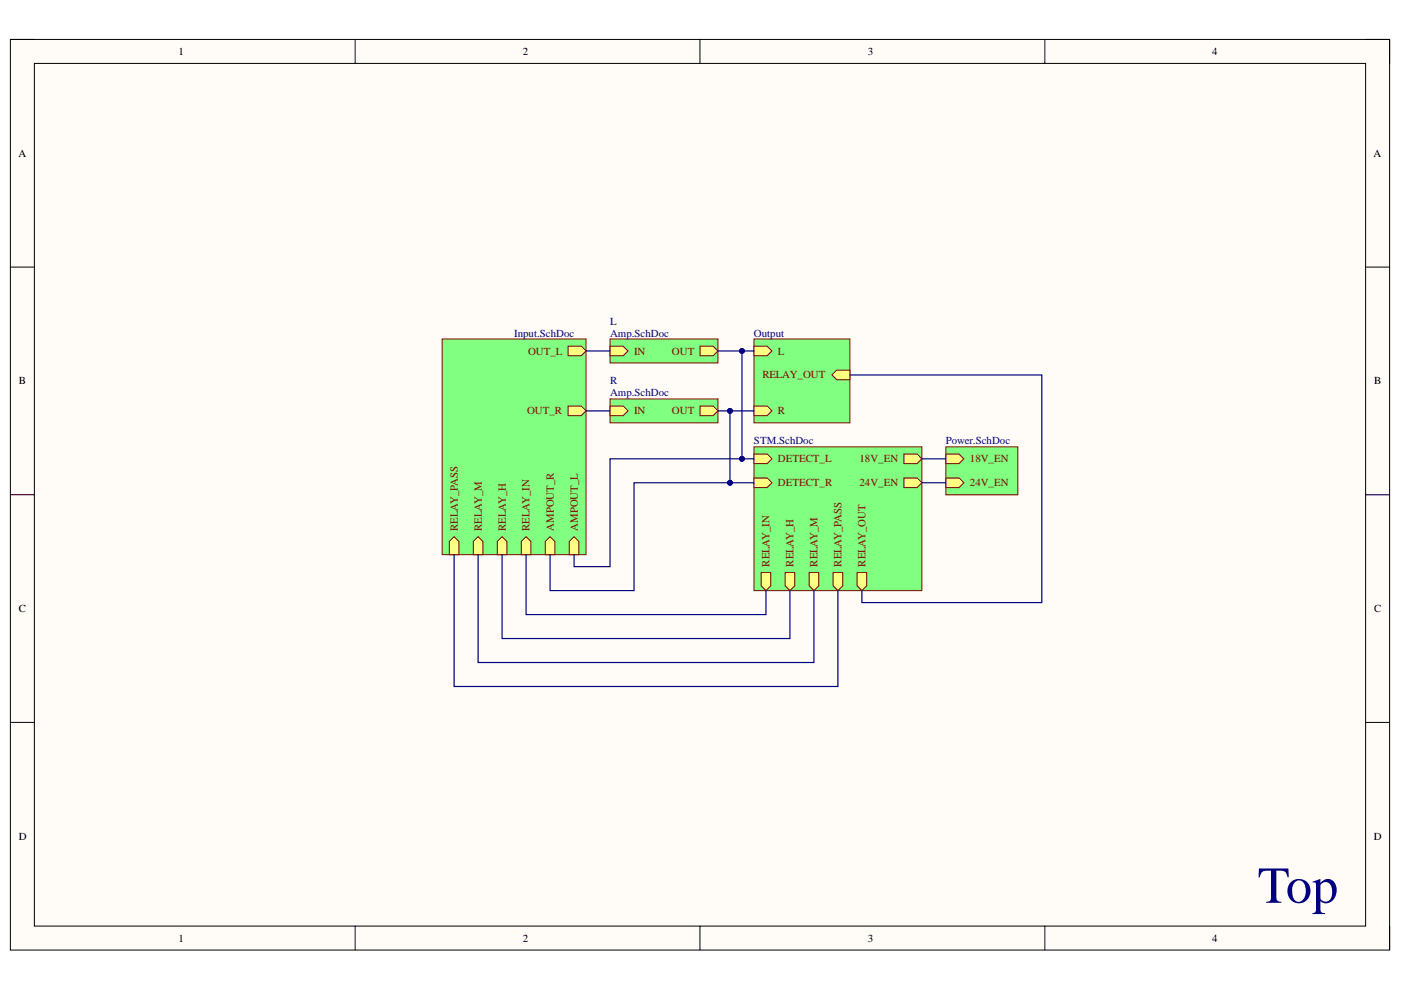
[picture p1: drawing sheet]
<svg xmlns="http://www.w3.org/2000/svg" width="297mm" height="210mm" viewBox="0 0 297 210" stroke-linecap="round" stroke-linejoin="round" font-family="sans-serif">
<path d="M2.2 8.4h292.4v193h-292.4z" fill-rule="evenodd" fill="#fffcf8"/>
<path d="M2.2 8.4h292.4v193h-292.4z" fill="none" stroke="#000" stroke-width=".21"/>
<path d="M7.3 13.4h282.2v183h-282.2z" fill-rule="evenodd" fill="#fffcf8"/>
<g fill="none" stroke="#000" stroke-width=".21">
<path d="M2.2 8.4h5.1M7.3 13.4h282.2v183h-282.2zM75.3 8.4v5M148.4 8.4v5M221.5 8.4v5M289.5 8.4h5.1v5M2.2 56.6h5.1M289.5 56.6h5.1M2.2 104.9h5.1M289.5 104.9h5.1M2.2 153.2h5.1M289.5 153.2h5.1"/>
<path d="M75.3 196.4v5M148.4 196.4v5M221.5 196.4v5M294.6 196.4v5"/>
</g>
<path d="M129.3 71.9h22.9v5.1h-22.9z" fill-rule="evenodd" fill="#80ff80"/>
<path d="M129.3 71.9h22.9v5.1h-22.9z" fill="none" stroke="#800000" stroke-width=".21"/>
<path d="M129.3 73.4h2.8l1.1 1-1.1 1h-2.8z" fill-rule="evenodd" fill="#ffff80"/>
<path d="M129.3 73.4h2.8l1.1 1-1.1 1h-2.8z" fill="none" stroke="#800000" stroke-width=".21"/>
<path d="M148.4 73.4h2.8l1 1-1 1h-2.8z" fill-rule="evenodd" fill="#ffff80"/>
<path d="M148.4 73.4h2.8l1 1-1 1h-2.8z" fill="none" stroke="#800000" stroke-width=".21"/>
<path d="M129.3 84.6h22.9v5.1h-22.9z" fill-rule="evenodd" fill="#80ff80"/>
<path d="M129.3 84.6h22.9v5.1h-22.9z" fill="none" stroke="#800000" stroke-width=".21"/>
<path d="M129.3 86.1h2.8l1.1 1-1.1 1h-2.8z" fill-rule="evenodd" fill="#ffff80"/>
<path d="M129.3 86.1h2.8l1.1 1-1.1 1h-2.8z" fill="none" stroke="#800000" stroke-width=".21"/>
<path d="M148.4 86.1h2.8l1 1-1 1h-2.8z" fill-rule="evenodd" fill="#ffff80"/>
<path d="M148.4 86.1h2.8l1 1-1 1h-2.8z" fill="none" stroke="#800000" stroke-width=".21"/>
<path d="M200.5 94.7h15.3v10.2h-15.3z" fill-rule="evenodd" fill="#80ff80"/>
<path d="M200.5 94.7h15.3v10.2h-15.3z" fill="none" stroke="#800000" stroke-width=".21"/>
<path d="M200.5 96.3h2.8l1 1-1 1h-2.8z" fill-rule="evenodd" fill="#ffff80"/>
<path d="M200.5 96.3h2.8l1 1-1 1h-2.8z" fill="none" stroke="#800000" stroke-width=".21"/>
<path d="M200.5 101.3h2.8l1 1.1-1 1h-2.8z" fill-rule="evenodd" fill="#ffff80"/>
<path d="M200.5 101.3h2.8l1 1.1-1 1h-2.8z" fill="none" stroke="#800000" stroke-width=".21"/>
<path d="M159.9 94.7h35.6v30.5h-35.6z" fill-rule="evenodd" fill="#80ff80"/>
<path d="M159.9 94.7h35.6v30.5h-35.6z" fill="none" stroke="#800000" stroke-width=".21"/>
<path d="M159.9 96.3h2.8l1 1-1 1h-2.8z" fill-rule="evenodd" fill="#ffff80"/>
<path d="M159.9 96.3h2.8l1 1-1 1h-2.8z" fill="none" stroke="#800000" stroke-width=".21"/>
<path d="M159.9 101.3h2.8l1 1.1-1 1h-2.8z" fill-rule="evenodd" fill="#ffff80"/>
<path d="M159.9 101.3h2.8l1 1.1-1 1h-2.8z" fill="none" stroke="#800000" stroke-width=".21"/>
<path d="M191.6 96.3h2.8l1.1 1-1.1 1h-2.8z" fill-rule="evenodd" fill="#ffff80"/>
<path d="M191.6 96.3h2.8l1.1 1-1.1 1h-2.8z" fill="none" stroke="#800000" stroke-width=".21"/>
<path d="M191.6 101.3h2.8l1.1 1.1-1.1 1h-2.8z" fill-rule="evenodd" fill="#ffff80"/>
<path d="M191.6 101.3h2.8l1.1 1.1-1.1 1h-2.8z" fill="none" stroke="#800000" stroke-width=".21"/>
<path d="M161.4 121.4h2v2.8l-1 1-1-1z" fill-rule="evenodd" fill="#ffff80"/>
<path d="M161.4 121.4h2v2.8l-1 1-1-1z" fill="none" stroke="#800000" stroke-width=".21"/>
<path d="M166.5 121.4h2v2.8l-1 1-1-1z" fill-rule="evenodd" fill="#ffff80"/>
<path d="M166.5 121.4h2v2.8l-1 1-1-1z" fill="none" stroke="#800000" stroke-width=".21"/>
<path d="M171.6 121.4h2v2.8l-1 1-1-1z" fill-rule="evenodd" fill="#ffff80"/>
<path d="M171.6 121.4h2v2.8l-1 1-1-1z" fill="none" stroke="#800000" stroke-width=".21"/>
<path d="M176.6 121.4h2.1v2.8l-1 1-1.1-1z" fill-rule="evenodd" fill="#ffff80"/>
<path d="M176.6 121.4h2.1v2.8l-1 1-1.1-1z" fill="none" stroke="#800000" stroke-width=".21"/>
<path d="M181.7 121.4h2.1v2.8l-1.1 1-1-1z" fill-rule="evenodd" fill="#ffff80"/>
<path d="M181.7 121.4h2.1v2.8l-1.1 1-1-1z" fill="none" stroke="#800000" stroke-width=".21"/>
<path d="M93.7 71.9h30.6v45.7h-30.6z" fill-rule="evenodd" fill="#80ff80"/>
<path d="M93.7 71.9h30.6v45.7h-30.6z" fill="none" stroke="#800000" stroke-width=".21"/>
<path d="M120.4 73.4h2.8l1.1 1-1.1 1h-2.8z" fill-rule="evenodd" fill="#ffff80"/>
<path d="M120.4 73.4h2.8l1.1 1-1.1 1h-2.8z" fill="none" stroke="#800000" stroke-width=".21"/>
<path d="M120.4 86.1h2.8l1.1 1-1.1 1h-2.8z" fill-rule="evenodd" fill="#ffff80"/>
<path d="M120.4 86.1h2.8l1.1 1-1.1 1h-2.8z" fill="none" stroke="#800000" stroke-width=".21"/>
<path d="M110.5 114.8l1-1 1.1 1v2.8h-2.1z" fill-rule="evenodd" fill="#ffff80"/>
<path d="M110.5 114.8l1-1 1.1 1v2.8h-2.1z" fill="none" stroke="#800000" stroke-width=".21"/>
<path d="M105.4 114.8l1.1-1 1 1v2.8h-2.1z" fill-rule="evenodd" fill="#ffff80"/>
<path d="M105.4 114.8l1.1-1 1 1v2.8h-2.1z" fill="none" stroke="#800000" stroke-width=".21"/>
<path d="M100.4 114.8l1-1 1 1v2.8h-2z" fill-rule="evenodd" fill="#ffff80"/>
<path d="M100.4 114.8l1-1 1 1v2.8h-2z" fill="none" stroke="#800000" stroke-width=".21"/>
<path d="M120.7 114.8l1-1 1 1v2.8h-2z" fill-rule="evenodd" fill="#ffff80"/>
<path d="M120.7 114.8l1-1 1 1v2.8h-2z" fill="none" stroke="#800000" stroke-width=".21"/>
<path d="M115.6 114.8l1-1 1 1v2.8h-2z" fill-rule="evenodd" fill="#ffff80"/>
<path d="M115.6 114.8l1-1 1 1v2.8h-2z" fill="none" stroke="#800000" stroke-width=".21"/>
<path d="M95.3 114.8l1-1 1 1v2.8h-2z" fill-rule="evenodd" fill="#ffff80"/>
<path d="M95.3 114.8l1-1 1 1v2.8h-2z" fill="none" stroke="#800000" stroke-width=".21"/>
<path d="M159.9 71.9h20.3v17.8h-20.3z" fill-rule="evenodd" fill="#80ff80"/>
<path d="M159.9 71.9h20.3v17.8h-20.3z" fill="none" stroke="#800000" stroke-width=".21"/>
<path d="M159.9 73.4h2.8l1 1-1 1h-2.8z" fill-rule="evenodd" fill="#ffff80"/>
<path d="M159.9 73.4h2.8l1 1-1 1h-2.8z" fill="none" stroke="#800000" stroke-width=".21"/>
<path d="M159.9 86.1h2.8l1 1-1 1h-2.8z" fill-rule="evenodd" fill="#ffff80"/>
<path d="M159.9 86.1h2.8l1 1-1 1h-2.8z" fill="none" stroke="#800000" stroke-width=".21"/>
<path d="M176.4 79.5l1-1h2.8v2h-2.8z" fill-rule="evenodd" fill="#ffff80"/>
<path d="M176.4 79.5l1-1h2.8v2h-2.8z" fill="none" stroke="#800000" stroke-width=".21"/>
<path d="M152.2 74.4h7.7M195.5 97.3h5M195.5 102.4h5" fill="none" stroke="#000080" stroke-width=".25"/>
<circle cx="157.3" cy="74.4" r=".51" fill="#000080"/>
<circle cx="157.3" cy="74.4" r=".51" fill="none" stroke="#000080" stroke-width=".21"/>
<path d="M152.2 87.1h7.7" fill="none" stroke="#000080" stroke-width=".25"/>
<circle cx="154.8" cy="87.1" r=".51" fill="#000080"/>
<circle cx="154.8" cy="87.1" r=".51" fill="none" stroke="#000080" stroke-width=".21"/>
<path d="M124.3 74.4h5M157.3 74.4v22.9h2.6M124.3 87.1h5" fill="none" stroke="#000080" stroke-width=".25"/>
<circle cx="157.3" cy="97.3" r=".51" fill="#000080"/>
<circle cx="157.3" cy="97.3" r=".51" fill="none" stroke="#000080" stroke-width=".21"/>
<circle cx="157.3" cy="74.4" r=".51" fill="#000080"/>
<circle cx="157.3" cy="74.4" r=".51" fill="none" stroke="#000080" stroke-width=".21"/>
<path d="M154.8 87.1v15.3h5.1" fill="none" stroke="#000080" stroke-width=".25"/>
<circle cx="154.8" cy="102.4" r=".51" fill="#000080"/>
<circle cx="154.8" cy="102.4" r=".51" fill="none" stroke="#000080" stroke-width=".21"/>
<circle cx="154.8" cy="87.1" r=".51" fill="#000080"/>
<circle cx="154.8" cy="87.1" r=".51" fill="none" stroke="#000080" stroke-width=".21"/>
<path d="M157.3 97.3h-28v22.8h-7.6v-2.5" fill="none" stroke="#000080" stroke-width=".25"/>
<circle cx="157.3" cy="97.3" r=".51" fill="#000080"/>
<circle cx="157.3" cy="97.3" r=".51" fill="none" stroke="#000080" stroke-width=".21"/>
<path d="M154.8 102.4h-20.4v22.8h-17.8v-7.6" fill="none" stroke="#000080" stroke-width=".25"/>
<circle cx="154.8" cy="102.4" r=".51" fill="#000080"/>
<circle cx="154.8" cy="102.4" r=".51" fill="none" stroke="#000080" stroke-width=".21"/>
<path d="M180.2 79.5h40.7v48.3h-38.2v-2.6M96.3 117.6v28h81.4v-20.4M101.4 117.6v22.9h71.2v-15.3M106.5 117.6v17.8h61v-10.2M111.5 117.6v12.7h50.9v-5.1" fill="none" stroke="#000080" stroke-width=".25"/>
<text font-size="11" fill="#000080" x="266.7" y="191.4">Top</text>
<g font-size="2.3">
<text x="37.9" y="11.7">1</text>
<text x="110.8" y="11.7">2</text>
<text x="184" y="11.7">3</text>
<text x="257" y="11.7">4</text>
<text x="3.9" y="33.2">A</text>
<text x="291.2" y="33.2">A</text>
<text x="4" y="81.5">B</text>
<text x="291.4" y="81.5">B</text>
<text x="4" y="129.8">C</text>
<text x="291.4" y="129.8">C</text>
<text x="4" y="178.1">D</text>
<text x="291.3" y="178.1">D</text>
<text x="37.9" y="199.7">1</text>
<text x="110.8" y="199.7">2</text>
<text x="184" y="199.7">3</text>
<text x="257" y="199.7">4</text>
</g>
<g font-size="2.3" fill="#000080">
<text x="109" y="71.4">Input.SchDoc</text>
<text x="129.4" y="68.8">L</text>
<text x="129.4" y="71.4">Amp.SchDoc</text>
<text x="159.9" y="71.4">Output</text>
<text x="129.4" y="81.5">R</text>
<text x="129.4" y="84">Amp.SchDoc</text>
<text x="159.9" y="94.2">STM.SchDoc</text>
<text x="200.5" y="94.2">Power.SchDoc</text>
</g>
<g font-size="2.3" fill="#800000">
<text x="112" y="75.2">OUT_L</text>
<text x="134.4" y="75.2">IN</text>
<text x="142.5" y="75.2">OUT</text>
<text x="164.9" y="75.2">L</text>
<text x="161.6" y="80.2">RELAY_OUT</text>
<text x="111.7" y="87.8">OUT_R</text>
<text x="134.4" y="87.8">IN</text>
<text x="142.5" y="87.8">OUT</text>
<text x="164.9" y="87.8">R</text>
<text x="164.9" y="98">DETECT_L</text>
<text x="182.2" y="98">18V_EN</text>
<text x="205.6" y="98">18V_EN</text>
<text x="164.9" y="103.1">DETECT_R</text>
<text x="182.2" y="103.1">24V_EN</text>
<text x="205.6" y="103.1">24V_EN</text>
<text x="97.1" y="112.5" transform="rotate(-90 97.1 112.5)">RELAY_PASS</text>
<text x="102.1" y="112.5" transform="rotate(-90 102.1 112.5)">RELAY_M</text>
<text x="107.2" y="112.5" transform="rotate(-90 107.2 112.5)">RELAY_H</text>
<text x="112.3" y="112.5" transform="rotate(-90 112.3 112.5)">RELAY_IN</text>
<text x="117.4" y="112.5" transform="rotate(-90 117.4 112.5)">AMPOUT_R</text>
<text x="122.5" y="112.5" transform="rotate(-90 122.5 112.5)">AMPOUT_L</text>
<text x="163.2" y="120.1" transform="rotate(-90 163.2 120.1)">RELAY_IN</text>
<text x="168.2" y="120.1" transform="rotate(-90 168.2 120.1)">RELAY_H</text>
<text x="173.4" y="120.1" transform="rotate(-90 173.4 120.1)">RELAY_M</text>
<text x="178.4" y="120.1" transform="rotate(-90 178.4 120.1)">RELAY_PASS</text>
<text x="183.5" y="120.1" transform="rotate(-90 183.5 120.1)">RELAY_OUT</text>
</g>
</svg>
